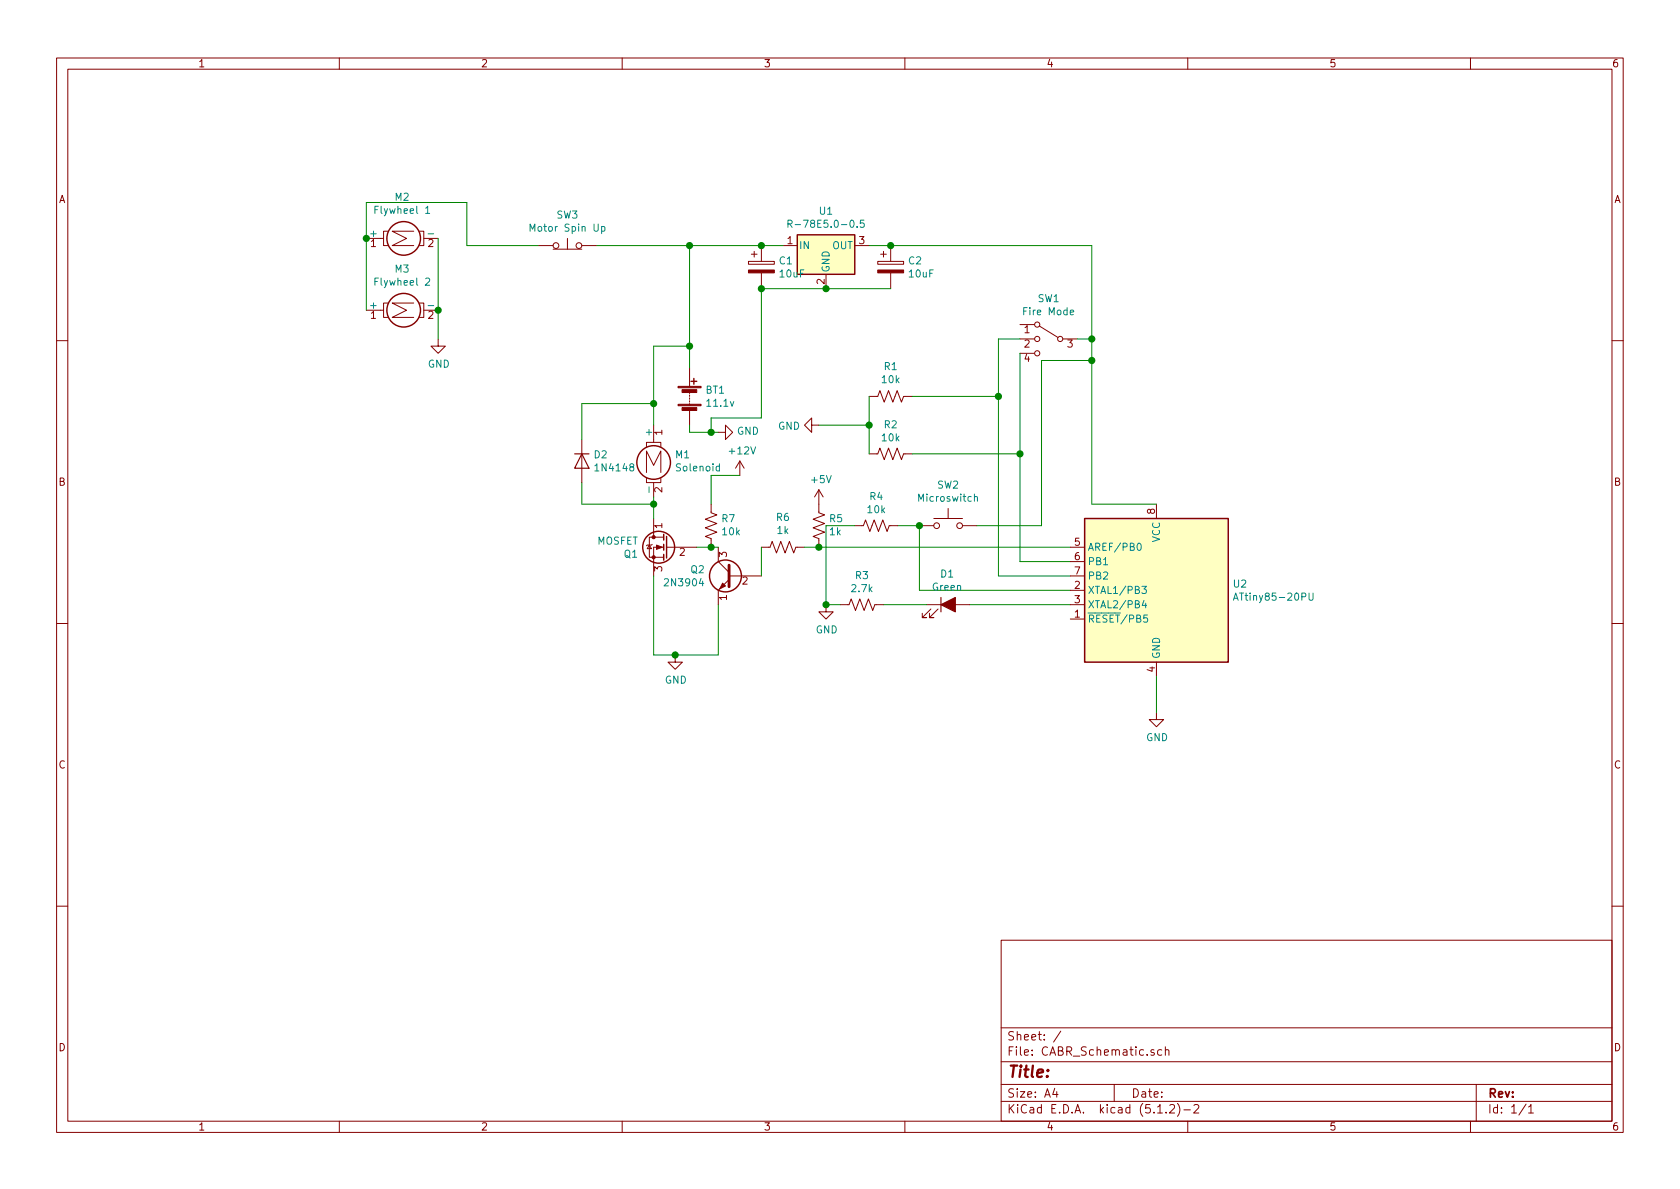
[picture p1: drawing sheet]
<svg xmlns="http://www.w3.org/2000/svg" width="297mm" height="210mm" viewBox="0 0 297 210" stroke-linecap="round" stroke-linejoin="round" font-family="sans-serif">
<g fill="none" stroke="#840000" stroke-width=".18">
<path d="M10 10.3h277v189.9h-277zM12 12.2h273v186.1h-273zM60 10.3v1.9M110 10.3v1.9M160 10.3v1.9M210 10.3v1.9M260 10.3v1.9M64.8 54.9h3M64.8 42.2h3M68.6 53.6h-.8v2.5h.8M68.6 40.9h-.8v2.5h.8M73.2 53.6h-3.9l2.6 1.3-2.6 1.2h3.9"/>
<path d="M73.2 40.9h-3.9l2.6 1.3-2.6 1.2h3.9M74.2 53.6h.7v2.5h-.7M74.2 40.9h.7v2.5h-.7M74.9 54.9h2.6M74.9 42.2h2.6M77.5 59.9v1.3h1.2l-1.2 1.3-1.3-1.3h1.3M95.2 43.4h2.6M97.8 44.1h5.1M100.3 42.2v1.9M102.9 43.4h2.5M132.3 46.2h4.6v.5h-4.6zM132.8 45h1.1"/>
<path d="M133.3 44.4v1.1M134.6 43.4v2.8M134.6 48.3v2.7M138.4 43.4h2.6M146 48.5v2.5M151.1 43.4h2.6M155.2 46.2h4.6v.5h-4.6zM155.7 45h1M156.2 44.4v1.1M157.5 43.4v2.8M157.5 48.3v2.7M180.3 57.4h2.6"/>
<path d="M180.3 59.9h2.6M183.8 57.7l3.3 2M188 59.9h2.5M10 60.2h2M102.9 77.7v7.6M114.3 79v-.8h2.5v.8M115.6 75.2v3M121.9 65v3.3M121.9 69.3v.3M121.9 69.8v.3M121.9 70.4v.2M121.9 70.9v.2"/>
<path d="M121.9 71.4v.2M121.9 72.6v2.6M127 76.4h1.3v-1.2l1.2 1.2-1.2 1.3v-1.3M143.5 75.2v-1.3l-1.3 1.3 1.3 1.2v-1.2h1.3M153.7 70.1h1.5l.4-1 .7 2 .8-2 .8 2 .7-2 .8 2 .4-1h1.5M180.3 62.5h2.6M285 60.2h2M114.3 84.6v.7h2.5v-.7M114.3 83.6v-3.8l1.3 2.5 1.2-2.5v3.8M114.8 96.4l.4 .6h-.8zM115.3 96.3l-.1 .1h-.8l-.1 .1M115.6 95h-.8v3.5h2.5"/>
<path d="M115.6 85.3v2.6M115.6 91.7v3.3M115.6 95h1.7M117.3 96.8h-1.7v5M117.9 96.8h.2M118.1 96.8h5.1M125.7 89.1v1.6l1 .4-2 .7 2 .8-2 .7 2 .8-2 .8 1 .3v1.6M127 96.8v2.5l1.9 1.9M130.8 81.5l-.8 1.3M130.8 81.5v2.6M130.8 81.5l.8 1.3M134.6 96.8h1.5l.4-1 .8 2 .7-2 .8 2 .8-2 .7 2 .4-1h1.5"/>
<path d="M144.8 86.6v4.1l1 .4-2 .7 2 .8-2 .7 2 .8-2 .8 1 .3v1.6M144.8 86.6l-.8 1.3M144.8 86.6l.7 1.3M151.1 93h1.6l.3-1.1 .8 2.1 .8-2.1 .7 2.1 .8-2.1 .7 2.1 .4-1h1.5M153.7 80.3h1.5l.4-1.1 .7 2.1 .8-2.1 .8 2.1 .7-2.1 .8 2.1 .4-1h1.5M162.6 93h2.5M165.1 91.7h5.1M167.6 89.9v1.8M170.2 93h2.5M189.2 96.8h2.6M189.2 99.3h2.6M204.5 89.1v2.6"/>
<path d="M10 110.3h2M119.4 115.8v1.3h1.2l-1.2 1.3-1.3-1.3h1.3M128.9 102.5l-1.9 1.9v2.5M128.9 101.8h5.7M146 106.9v1.3h1.3l-1.3 1.3-1.2-1.3h1.2M148.6 106.9h1.5l.4-1 .8 2 .7-2 .8 2 .7-2 .8 2 .4-1h1.5M163.8 106.9h7.6M164.6 107.7l-1.5 1.5h.7h-.7v-.7M165.9 107.7l-1.6 1.5h.8h-.8v-.7M189.2 106.9h2.6M189.2 101.8h2.6M189.2 109.5h2.6"/>
<path d="M189.2 104.4h2.6M204.5 117.1v2.5M285 110.3h2M204.5 126v1.2h1.2l-1.2 1.3-1.3-1.3h1.3M10 160.2h2M177 166.3h108v32h-108zM285 160.2h2M60 198.3v1.9M110 198.3v1.9M160 198.3v1.9M177 194.8h108M177 191.8h108"/>
<path d="M177 187.8h108M177 181.8h108M186.5 192.5l-.4 1h1M186.8 193v1M187.6 182.3l-1.3 2M197 191.8v3M204 185.7l-.3-.1-.2 .2 .1 .2 .4 .2v.3h-.5M204.7 196.8h.8M205.4 185.7l-.4-.1-.3 .3v.6l.3 .1 .4-.1M206 185.7l.2-.1 .4 .1 .1 .9M206 185.1v1.5M206.2 196.7v.1"/>
<path d="M206.8 195.5l.2-.2h.4l.2 .2 .1 .3-.1 .2-.8 .8h.9M208.2 195.1a1.71 1.71 0 0 1 0 2.3M209.3 196.3h1.2M210 198.3v1.9M211.1 195.5l.2-.2h.4l.3 .5-1 1h1M260 198.3v1.9M261 191.8v6.5M269.8 195.2l-1.2 2M270.3 195.8l.4-.5v1.5M270.3 196.8h.8"/>
<circle cx="98.3" cy="43.4" r=".51"/>
<circle cx="102.4" cy="43.4" r=".51"/>
<circle cx="183.4" cy="59.9" r=".46"/>
<circle cx="183.4" cy="57.4" r=".46"/>
<circle cx="187.5" cy="59.9" r=".46"/>
<circle cx="183.4" cy="62.5" r=".46"/>
<circle cx="165.6" cy="93" r=".51"/>
<circle cx="169.7" cy="93" r=".51"/>
</g>
<g fill="#840000" stroke="#840000" stroke-width=".18">
<path d="M119.9 71.5h4.1v.2h-4.1z"/>
<path d="M119.9 68.3h4.1v.3h-4.1z"/>
<path d="M120.6 72.1h2.6v.5h-2.6z"/>
<path d="M120.6 68.9h2.6v.5h-2.6z"/>
<path d="M155.2 47.7h4.6v.6h-4.6z"/>
<path d="M132.3 47.7h4.6v.6h-4.6z"/>
<path d="M116.1 96.4l1 .4-1 .3z"/>
<path d="M127.8 103.1l.5 .5-1 .5z"/>
<circle cx="115.6" cy="98.5" r=".28"/>
<circle cx="115.6" cy="95" r=".28"/>
</g>
<g fill="none" stroke="#840000" stroke-width=".25">
<path d="M141 41.5h10.1v7h-10.1zM122.2 67.4h1M122.7 66.9v1M117.3 94.5v1M117.3 96.3v1M117.3 98v1.1M117.9 94.9v3.8M191.8 91.7h25.4v25.4h-25.4z"/>
<circle cx="71.4" cy="42.2" r="2.97"/>
<circle cx="71.4" cy="54.9" r="2.97"/>
<circle cx="115.6" cy="81.8" r="2.97"/>
<circle cx="116.5" cy="96.8" r="2.82"/>
<circle cx="128.3" cy="101.8" r="2.82"/>
</g>
<g fill="#ffffc2" stroke="#ffffc2" stroke-width=".18">
<path d="M141 41.5h10.1v7h-10.1z"/>
<path d="M191.8 91.7h25.4v25.4h-25.4z"/>
</g>
<g fill="none" stroke="#008484" stroke-width=".18">
<path d="M75.3 36.8l.3-.3v1.2M75.3 37.7h.7M139.3 39.6l.6-.1 .2-.1-.1-.3-.2-.2h-.5v1.3M139.6 39.6l.5 .6M152.8 38.9h-.7v.6l.2-.1 .5 .1v.6l-.2 .1-.5-.1M75.3 49.3l.4-.1 .3 .3-.1 .2-.7 .7h.8M93.7 40.9v-1.3l.5 .9 .4-.9v1.3M106.4 40.1h.3l.3 .2-.1 .5h-.5M106.4 40.1v1.2M189.2 55.2l.6-.1v-.2l-.4-.1-.2 .2 .1 .6h.5M127.2 82.5l-.4-.1-.2 .3 .1 .5h.5M127.2 82v1.3"/>
<path d="M172.3 87.9l.2-.1 .3 .1v.7M172.3 87.4v1.2M201.2 96.2l.1-.1a.67 .67 0 0 1 .5 .6 .67 .67 0 0 1-.5 .6l-.3-.5zM201.9 103.7h.8l-.4 .5 .3 .1 .1 .4-.3 .2-.5-.1M202.3 106.2l-.3 .9h.7M202.6 106.6v.9M202.9 108.8h-.6l-.1 .6 .2-.2 .5 .2v.5l-.2 .1-.5-.1M218.1 106.1l.4-1.2 .4 1.2M218.2 105.8h.6M231.4 104.9v1l.3 .2h.4l.1-.2v-1"/>
</g>
<g fill="none" stroke="#008400" stroke-width=".18">
<path d="M77.5 42.2v17.7M95.2 43.4h-12.7v-7.6h-17.7v19.1M105.4 43.4h33M121.9 43.4v21.6M153.7 43.4h39.3v45.7h11.5M157.5 51h-22.9v22.9h-8.9v2.5M180.3 59.9h-3.8v41.9h12.7M190.5 59.9h2.5M115.6 71.4h-12.7v6.3M121.9 75.2v1.2h5.1M121.9 61.2h-6.3v14M144.8 75.2h8.9"/>
<path d="M153.7 70.1v10.2M161.3 70.1h15.2M180.3 62.5v36.8h8.9M193 63.7h-8.9v29.3h-11.4M102.9 85.3v3.8h12.7M115.6 87.9v3.8M123.2 96.8h3.8M130.8 84.1h-5.1v5M134.6 96.8v5M142.2 96.8h47M151.1 93h-5.1v13.9h2.6M158.7 93h3.9v11.4h26.6"/>
<path d="M161.3 80.3h19M115.6 101.8v14h11.4v-8.9M156.2 106.9h7.6M171.4 106.9h17.8M204.5 119.6v6.4"/>
</g>
<g fill="#008400" stroke="#008400" stroke-width=".25">
<circle cx="146.1" cy="51" r=".51"/>
<circle cx="134.6" cy="43.4" r=".51"/>
<circle cx="176.5" cy="70.1" r=".51"/>
<circle cx="180.3" cy="80.3" r=".51"/>
<circle cx="153.7" cy="75.2" r=".51"/>
<circle cx="162.6" cy="93" r=".51"/>
<circle cx="121.9" cy="61.2" r=".51"/>
<circle cx="64.8" cy="42.2" r=".51"/>
<circle cx="121.9" cy="43.4" r=".51"/>
<circle cx="77.5" cy="54.9" r=".51"/>
<circle cx="146.1" cy="106.9" r=".51"/>
<circle cx="134.6" cy="51" r=".51"/>
<circle cx="125.7" cy="76.4" r=".51"/>
<circle cx="119.4" cy="115.8" r=".51"/>
<circle cx="125.7" cy="96.8" r=".51"/>
<circle cx="144.8" cy="96.8" r=".51"/>
<circle cx="115.6" cy="71.4" r=".51"/>
<circle cx="115.6" cy="89.1" r=".51"/>
<circle cx="157.5" cy="43.4" r=".51"/>
<circle cx="193" cy="59.9" r=".51"/>
<circle cx="193" cy="63.7" r=".51"/>
</g>
<path d="M101.6 80.3h2.5M102.9 80.3l1.2 2.5h-2.5zM166.4 105.7v2.5" fill="none" stroke="#840000" stroke-width=".2"/>
<path d="M166.4 106.9l2.5-1.2v2.5z" fill="#840000" stroke="#840000" stroke-width=".2"/>
<path d="M128.9 99.9v3.9" fill="none" stroke="#840000" stroke-width=".51"/>
<text font-size="2.8" fill="#840000" x="178" y="190.5">Title:</text>
<g font-size="2.1" fill="#840000">
<text x="178" y="184">Sheet: /</text>
<text x="178" y="186.7">File: CABR_Schematic.sch</text>
<text x="178" y="196.9">KiCad E.D.A. kicad (5.1.2)-2</text>
<text x="178" y="194.1">Size: A4</text>
<text x="200" y="194.1">Date:</text>
<text x="263" y="194.1">Rev:</text>
<text x="263" y="196.9">Id: 1/1</text>
</g>
<g font-size="1.8" fill="#840000">
<text x="35" y="11.9">1</text>
<text x="85" y="11.9">2</text>
<text x="135" y="11.9">3</text>
<text x="185" y="11.9">4</text>
<text x="235" y="11.9">5</text>
<text x="285" y="11.9">6</text>
<text x="10.4" y="35.9">A</text>
<text x="285.4" y="35.9">A</text>
<text x="65.6" y="43.7">1</text>
<text x="75.7" y="43.7">2</text>
<text x="139.2" y="43.2">1</text>
<text x="151.9" y="43.2">3</text>
<text x="145.8" y="50.3" transform="rotate(-90 145.8 50.3)">2</text>
<text x="65.6" y="56.4">1</text>
<text x="75.7" y="56.4">2</text>
<text x="181.1" y="58.9">1</text>
<text x="181.1" y="61.5">2</text>
<text x="181.1" y="64">4</text>
<text x="188.7" y="61.5">3</text>
<text x="117.1" y="76.9" transform="rotate(-90 117.1 76.9)">1</text>
<text x="10.4" y="85.9">B</text>
<text x="117.1" y="87.1" transform="rotate(-90 117.1 87.1)">2</text>
<text x="285.4" y="85.9">B</text>
<text x="117.1" y="93.4" transform="rotate(-90 117.1 93.4)">1</text>
<text x="204.2" y="90.9" transform="rotate(-90 204.2 90.9)">8</text>
<text x="117.1" y="101.1" transform="rotate(-90 117.1 101.1)">3</text>
<text x="120.2" y="98.3">2</text>
<text x="128.5" y="98.5" transform="rotate(-90 128.5 98.5)">3</text>
<text x="190" y="96.5">5</text>
<text x="190" y="99.1">6</text>
<text x="190" y="101.6">7</text>
<text x="128.5" y="106.1" transform="rotate(-90 128.5 106.1)">1</text>
<text x="131.3" y="103.4">2</text>
<text x="190" y="104.1">2</text>
<text x="190" y="106.7">3</text>
<text x="190" y="109.2">1</text>
<text x="204.2" y="118.8" transform="rotate(-90 204.2 118.8)">4</text>
<text x="10.4" y="135.9">C</text>
<text x="285.4" y="135.9">C</text>
<text x="10.4" y="185.9">D</text>
<text x="285.4" y="185.9">D</text>
<text x="35" y="199.9">1</text>
<text x="85" y="199.9">2</text>
<text x="135" y="199.9">3</text>
<text x="185" y="199.9">4</text>
<text x="235" y="199.9">5</text>
<text x="285" y="199.9">6</text>
</g>
<g font-size="1.8" fill="#008484">
<text x="69.9" y="35.5">M2</text>
<text x="65.5" y="41.9">+</text>
<text x="66.6" y="37.8">Flywheel 1</text>
<text x="75.9" y="41.9">-</text>
<text x="94.3" y="41">Motor Spin Up</text>
<text x="98.4" y="38.7">SW3</text>
<text x="140.8" y="40.3">R-78E5.0-0.5</text>
<text x="144.9" y="38">U1</text>
<text x="137.8" y="46.8">C1</text>
<text x="141.2" y="44.1">IN</text>
<text x="147.1" y="44.1">OUT</text>
<text x="160.7" y="46.8">C2</text>
<text x="66.6" y="50.5">Flywheel 2</text>
<text x="69.9" y="48.2">M3</text>
<text x="137.9" y="49.1">10uF</text>
<text x="146.7" y="48.3" transform="rotate(-90 146.7 48.3)">GND</text>
<text x="160.8" y="49.1">10uF</text>
<text x="183.5" y="53.4">SW1</text>
<text x="65.5" y="54.6">+</text>
<text x="75.9" y="54.6">-</text>
<text x="181.2" y="55.7">Fire Mode</text>
<text x="75.6" y="65">GND</text>
<text x="156.4" y="65.5">R1</text>
<text x="124.8" y="69.6">BT1</text>
<text x="125.1" y="71.9">11.1v</text>
<text x="156" y="67.8">10k</text>
<text x="115.3" y="77" transform="rotate(-90 115.3 77)">+</text>
<text x="130.3" y="76.9">GND</text>
<text x="137.6" y="76">GND</text>
<text x="156.4" y="75.7">R2</text>
<text x="105.1" y="81">D2</text>
<text x="105.5" y="83.4">1N4148</text>
<text x="119.5" y="81">M1</text>
<text x="119.7" y="83.4">Solenoid</text>
<text x="129.1" y="80.4">+12V</text>
<text x="156" y="78">10k</text>
<text x="115.3" y="86.9" transform="rotate(-90 115.3 86.9)">-</text>
<text x="143.6" y="85.4">+5V</text>
<text x="153.8" y="88.4">R4</text>
<text x="162.5" y="88.7">Microswitch</text>
<text x="165.7" y="86.4">SW2</text>
<text x="127.7" y="92.3">R7</text>
<text x="127.8" y="94.7">10k</text>
<text x="137.3" y="92.1">R6</text>
<text x="137.5" y="94.4">1k</text>
<text x="146.7" y="92.3">R5</text>
<text x="146.7" y="94.7">1k</text>
<text x="153.5" y="90.7">10k</text>
<text x="205.1" y="95.9" transform="rotate(-90 205.1 95.9)">VCC</text>
<text x="105.5" y="96.3">MOSFET</text>
<text x="110.4" y="98.6">Q1</text>
<text x="122.2" y="101.4">Q2</text>
<text x="192.3" y="97.4">AREF/PB0</text>
<text x="192.3" y="99.9">PB1</text>
<text x="117.8" y="103.7">2N3904</text>
<text x="150.7" y="104.7">2.7k</text>
<text x="151.3" y="102.4">R3</text>
<text x="164.9" y="104.4">Green</text>
<text x="166.3" y="102.1">D1</text>
<text x="192.3" y="105">XTAL1/PB3</text>
<text x="192.3" y="107.6">XTAL2/PB4</text>
<text x="192.3" y="102.5">PB2</text>
<text x="218.1" y="103.9">U2</text>
<text x="219" y="106.2">ATtiny85-20PU</text>
<text x="144.2" y="112">GND</text>
<text x="192.3" y="110.1">RESET/PB5</text>
<text x="205.1" y="116.6" transform="rotate(-90 205.1 116.6)">GND</text>
<text x="117.6" y="120.9">GND</text>
<text x="202.6" y="131.1">GND</text>
</g>
</svg>
